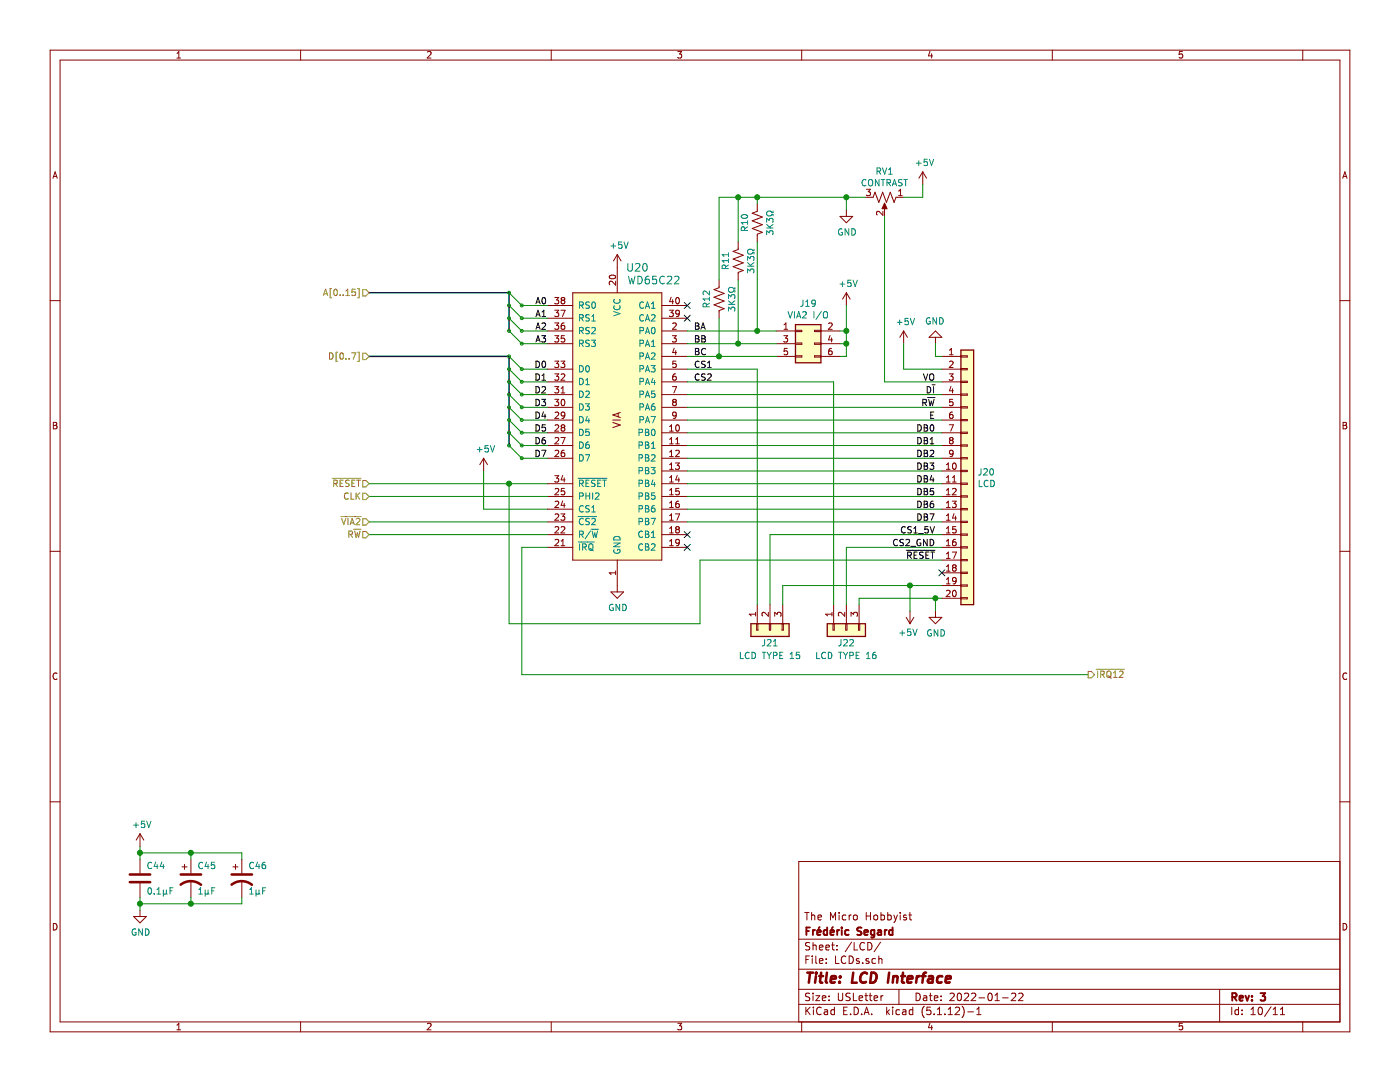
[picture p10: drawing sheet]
EESchema Schematic File Version 4
EELAYER 30 0
EELAYER END
$Descr USLetter 11000 8500
encoding utf-8
Sheet 10 11
Title "LCD Interface"
Date "2022-01-22"
Rev "3"
Comp "Frédéric Segard"
Comment1 "The Micro Hobbyist"
Comment2 ""
Comment3 ""
Comment4 ""
$EndDescr
Wire Wire Line
	7350 2800 7350 2700
$Comp
L power:GND #PWR0119
U 1 1
P 7350 2700
F 0 "#PWR0119" H 7350 2450 50  0001 C CNN
F 1 "GND" H 7355 2527 50  0000 C CNN
F 2 "" H 7350 2700 50  0001 C CNN
F 3 "" H 7350 2700 50  0001 C CNN
	1    7350 2700
	-1   0    0    1   
$EndComp
$Comp
L power:+5V #PWR0118
U 1 1
P 7100 2700
F 0 "#PWR0118" H 7100 2550 50  0001 C CNN
F 1 "+5V" H 7115 2873 50  0000 C CNN
F 2 "" H 7100 2700 50  0001 C CNN
F 3 "" H 7100 2700 50  0001 C CNN
	1    7100 2700
	1    0    0    -1  
$EndComp
Wire Wire Line
	7100 2700 7100 2900
Wire Wire Line
	7350 4700 7350 4800
$Comp
L power:GND #PWR0123
U 1 1
P 7350 4800
F 0 "#PWR0123" H 7350 4550 50  0001 C CNN
F 1 "GND" H 7355 4627 50  0000 C CNN
F 2 "" H 7350 4800 50  0001 C CNN
F 3 "" H 7350 4800 50  0001 C CNN
	1    7350 4800
	1    0    0    -1  
$EndComp
$Comp
L power:+5V #PWR0122
U 1 1
P 7150 4800
F 0 "#PWR0122" H 7150 4650 50  0001 C CNN
F 1 "+5V" H 7165 4973 50  0000 C CNN
F 2 "" H 7150 4800 50  0001 C CNN
F 3 "" H 7150 4800 50  0001 C CNN
	1    7150 4800
	-1   0    0    1   
$EndComp
Wire Wire Line
	7150 4800 7150 4600
Text Label 7350 3200 2    50   ~ 0
R~W
Text Label 7350 3300 2    50   ~ 0
E
Text Label 4300 2900 2    50   ~ 0
D0
Text Label 4300 3000 2    50   ~ 0
D1
Text Label 4300 3100 2    50   ~ 0
D2
Text Label 4300 3200 2    50   ~ 0
D3
Text Label 4300 3300 2    50   ~ 0
D4
Text Label 4300 3400 2    50   ~ 0
D5
Text Label 4300 3500 2    50   ~ 0
D6
Text Label 4300 3600 2    50   ~ 0
D7
$Comp
L Device:R_POT_US RV1
U 1 1
P 6950 1550
F 0 "RV1" V 6745 1550 50  0000 C CNN
F 1 "CONTRAST" V 6836 1550 50  0000 C CNN
F 2 "Potentiometer_THT:Potentiometer_Bourns_3296W_Vertical" H 6950 1550 50  0001 C CNN
F 3 "~" H 6950 1550 50  0001 C CNN
	1    6950 1550
	0    1    1    0   
$EndComp
$Comp
L power:+5V #PWR0114
U 1 1
P 7250 1450
F 0 "#PWR0114" H 7250 1300 50  0001 C CNN
F 1 "+5V" H 7265 1623 50  0000 C CNN
F 2 "" H 7250 1450 50  0001 C CNN
F 3 "" H 7250 1450 50  0001 C CNN
	1    7250 1450
	1    0    0    -1  
$EndComp
$Comp
L power:GND #PWR0115
U 1 1
P 6650 1650
F 0 "#PWR0115" H 6650 1400 50  0001 C CNN
F 1 "GND" H 6655 1477 50  0000 C CNN
F 2 "" H 6650 1650 50  0001 C CNN
F 3 "" H 6650 1650 50  0001 C CNN
	1    6650 1650
	1    0    0    -1  
$EndComp
Wire Wire Line
	6650 1650 6650 1550
Wire Wire Line
	6650 1550 6800 1550
Wire Wire Line
	7100 1550 7250 1550
Wire Wire Line
	7250 1550 7250 1450
$Comp
L power:GND #PWR?
U 1 1
P 1100 7150
AR Path="/623B2960" Ref="#PWR?"  Part="1" 
AR Path="/63D20D31/623B2960" Ref="#PWR?"  Part="1" 
AR Path="/62C3F3B9/623B2960" Ref="#PWR?"  Part="1" 
AR Path="/636AFA21/623B2960" Ref="#PWR?"  Part="1" 
AR Path="/623996BE/623B2960" Ref="#PWR0125"  Part="1" 
F 0 "#PWR0125" H 1100 6900 50  0001 C CNN
F 1 "GND" H 1105 6977 50  0000 C CNN
F 2 "" H 1100 7150 50  0001 C CNN
F 3 "" H 1100 7150 50  0001 C CNN
	1    1100 7150
	1    0    0    -1  
$EndComp
$Comp
L power:+5V #PWR?
U 1 1
P 1100 6650
AR Path="/623B2966" Ref="#PWR?"  Part="1" 
AR Path="/63D20D31/623B2966" Ref="#PWR?"  Part="1" 
AR Path="/62C3F3B9/623B2966" Ref="#PWR?"  Part="1" 
AR Path="/636AFA21/623B2966" Ref="#PWR?"  Part="1" 
AR Path="/623996BE/623B2966" Ref="#PWR0124"  Part="1" 
F 0 "#PWR0124" H 1100 6500 50  0001 C CNN
F 1 "+5V" H 1115 6823 50  0000 C CNN
F 2 "" H 1100 6650 50  0001 C CNN
F 3 "" H 1100 6650 50  0001 C CNN
	1    1100 6650
	1    0    0    -1  
$EndComp
Wire Wire Line
	1500 7050 1500 7100
Wire Wire Line
	1100 6650 1100 6700
Wire Wire Line
	1900 7050 1900 7100
Wire Wire Line
	1500 6700 1900 6700
Connection ~ 1500 6700
Wire Wire Line
	1500 6700 1500 6750
Wire Wire Line
	1900 6700 1900 6750
Wire Wire Line
	1500 7100 1900 7100
Connection ~ 1500 7100
Wire Wire Line
	1100 7100 1100 7150
Wire Wire Line
	4300 3800 4000 3800
Text HLabel 2900 3800 0    50   Input ~ 0
~RESET
Text HLabel 2900 4200 0    50   Input ~ 0
R~W
Text HLabel 2900 2300 0    50   Input ~ 0
A[0..15]
Text Label 7350 3100 2    50   ~ 0
D~I
Text HLabel 2900 2800 0    50   Input ~ 0
D[0..7]
Text Label 7350 3000 2    50   ~ 0
VO
Wire Wire Line
	2900 4200 4300 4200
$Comp
L power:GND #PWR0121
U 1 1
P 4850 4600
F 0 "#PWR0121" H 4850 4350 50  0001 C CNN
F 1 "GND" H 4855 4427 50  0000 C CNN
F 2 "" H 4850 4600 50  0001 C CNN
F 3 "" H 4850 4600 50  0001 C CNN
	1    4850 4600
	1    0    0    -1  
$EndComp
$Comp
L power:+5V #PWR0116
U 1 1
P 4850 2100
F 0 "#PWR0116" H 4850 1950 50  0001 C CNN
F 1 "+5V" H 4865 2273 50  0000 C CNN
F 2 "" H 4850 2100 50  0001 C CNN
F 3 "" H 4850 2100 50  0001 C CNN
	1    4850 2100
	1    0    0    -1  
$EndComp
Entry Wire Line
	4100 3600 4000 3500
Entry Wire Line
	4100 3500 4000 3400
Entry Wire Line
	4100 3400 4000 3300
Entry Wire Line
	4100 3300 4000 3200
Entry Wire Line
	4100 3200 4000 3100
Entry Wire Line
	4100 3100 4000 3000
Entry Wire Line
	4100 3000 4000 2900
Entry Wire Line
	4100 2900 4000 2800
Wire Wire Line
	4100 2900 4300 2900
Wire Wire Line
	4100 3000 4300 3000
Wire Wire Line
	4100 3100 4300 3100
Wire Wire Line
	4100 3200 4300 3200
Wire Wire Line
	4100 3300 4300 3300
Wire Wire Line
	4100 3400 4300 3400
Wire Wire Line
	4100 3500 4300 3500
Wire Wire Line
	4100 3600 4300 3600
Text Label 7350 3400 2    50   ~ 0
DB0
Text Label 7350 3500 2    50   ~ 0
DB1
Text Label 7350 3600 2    50   ~ 0
DB2
Text Label 7350 3700 2    50   ~ 0
DB3
Text Label 7350 3800 2    50   ~ 0
DB4
Text Label 7350 3900 2    50   ~ 0
DB5
Text Label 7350 4000 2    50   ~ 0
DB6
Text Label 7350 4100 2    50   ~ 0
DB7
$Comp
L Device:CP1 C45
U 1 1
P 1500 6900
F 0 "C45" H 1550 7000 50  0000 L CNN
F 1 "1µF" H 1550 6800 50  0000 L CNN
F 2 "Capacitor_THT:CP_Radial_D5.0mm_P2.50mm" H 1500 6900 50  0001 C CNN
F 3 "~" H 1500 6900 50  0001 C CNN
	1    1500 6900
	1    0    0    -1  
$EndComp
$Comp
L Device:CP1 C46
U 1 1
P 1900 6900
F 0 "C46" H 1950 7000 50  0000 L CNN
F 1 "1µF" H 1950 6800 50  0000 L CNN
F 2 "Capacitor_THT:CP_Radial_D5.0mm_P2.50mm" H 1900 6900 50  0001 C CNN
F 3 "~" H 1900 6900 50  0001 C CNN
	1    1900 6900
	1    0    0    -1  
$EndComp
$Comp
L 0_Fred's_Local_Library:WD65C22 U20
U 1 1
P 4850 3300
F 0 "U20" H 4600 4500 60  0000 L CNN
F 1 "WD65C22" H 4350 4400 60  0000 L CNN
F 2 "Package_DIP:DIP-40_W15.24mm_Socket" H 4450 3400 60  0001 C CNN
F 3 "https://www.westerndesigncenter.com/wdc/documentation/w65c22.pdf" H 4450 3400 60  0001 C CNN
	1    4850 3300
	-1   0    0    -1  
$EndComp
NoConn ~ 5400 4200
NoConn ~ 5400 4300
NoConn ~ 5400 2400
NoConn ~ 5400 2500
$Comp
L Device:C C?
U 1 1
P 1100 6900
AR Path="/61F482C3" Ref="C?"  Part="1" 
AR Path="/5F3EA81D/61F482C3" Ref="C?"  Part="1" 
AR Path="/60CF5668/61F482C3" Ref="C?"  Part="1" 
AR Path="/63885FFC/61F482C3" Ref="C?"  Part="1" 
AR Path="/61BE126B/61F482C3" Ref="C?"  Part="1" 
AR Path="/61D74077/61F482C3" Ref="C?"  Part="1" 
AR Path="/623467B9/61F482C3" Ref="C?"  Part="1" 
AR Path="/62716C39/61F482C3" Ref="C?"  Part="1" 
AR Path="/64B1B512/61F482C3" Ref="C?"  Part="1" 
AR Path="/623996BE/61F482C3" Ref="C44"  Part="1" 
F 0 "C44" H 1150 7000 50  0000 L CNN
F 1 "0.1µF" H 1150 6800 50  0000 L CNN
F 2 "Capacitor_THT:C_Disc_D3.0mm_W1.6mm_P2.50mm" H 1138 6750 50  0001 C CNN
F 3 "~" H 1100 6900 50  0001 C CNN
	1    1100 6900
	1    0    0    -1  
$EndComp
Wire Wire Line
	1100 6750 1100 6700
Wire Wire Line
	1100 6700 1500 6700
Wire Wire Line
	1100 7050 1100 7100
Wire Wire Line
	1100 7100 1500 7100
Connection ~ 1100 6700
Connection ~ 1100 7100
Wire Wire Line
	4300 2400 4100 2400
Wire Wire Line
	4300 2500 4100 2500
Wire Wire Line
	4300 2600 4100 2600
Wire Wire Line
	4300 2700 4100 2700
Text Label 4300 2400 2    50   ~ 0
A0
Text Label 4300 2500 2    50   ~ 0
A1
Text Label 4300 2600 2    50   ~ 0
A2
Text Label 4300 2700 2    50   ~ 0
A3
Entry Wire Line
	4100 2400 4000 2300
Entry Wire Line
	4100 2500 4000 2400
Entry Wire Line
	4100 2600 4000 2500
Entry Wire Line
	4100 2700 4000 2600
Wire Bus Line
	2900 2300 4000 2300
Wire Bus Line
	4000 2800 2900 2800
Wire Wire Line
	4300 3900 2900 3900
Wire Wire Line
	4300 4100 2900 4100
Wire Wire Line
	5500 4900 4000 4900
Wire Wire Line
	4000 4900 4000 3800
Connection ~ 4000 3800
Wire Wire Line
	4000 3800 2900 3800
Wire Wire Line
	4300 4300 4100 4300
Wire Wire Line
	4100 4300 4100 5300
Wire Wire Line
	4100 5300 8550 5300
Text HLabel 8550 5300 2    50   Output ~ 0
~IRQ12
Wire Wire Line
	4300 4000 3800 4000
Wire Wire Line
	3800 4000 3800 3700
$Comp
L power:+5V #PWR0120
U 1 1
P 3800 3700
F 0 "#PWR0120" H 3800 3550 50  0001 C CNN
F 1 "+5V" H 3815 3873 50  0000 C CNN
F 2 "" H 3800 3700 50  0001 C CNN
F 3 "" H 3800 3700 50  0001 C CNN
	1    3800 3700
	1    0    0    -1  
$EndComp
Text HLabel 2900 3900 0    50   Input ~ 0
CLK
Text HLabel 2900 4100 0    50   Input ~ 0
~VIA2
Wire Wire Line
	6950 3000 7400 3000
Wire Wire Line
	7400 4700 7350 4700
Wire Wire Line
	7400 2900 7100 2900
Wire Wire Line
	7400 4600 7150 4600
NoConn ~ 7400 4500
Wire Wire Line
	7400 2800 7350 2800
Wire Wire Line
	5500 4400 5500 4900
$Comp
L Connector_Generic:Conn_01x20 J20
U 1 1
P 7600 3700
F 0 "J20" H 7680 3692 50  0000 L CNN
F 1 "LCD" H 7680 3601 50  0000 L CNN
F 2 "Connector_PinHeader_2.54mm:PinHeader_1x20_P2.54mm_Vertical" H 7600 3700 50  0001 C CNN
F 3 "~" H 7600 3700 50  0001 C CNN
	1    7600 3700
	1    0    0    -1  
$EndComp
Text Label 7350 4400 2    50   ~ 0
~RESET
$Comp
L Connector_Generic:Conn_01x03 J21
U 1 1
P 6050 4950
F 0 "J21" V 6150 4950 50  0000 C CNN
F 1 "LCD TYPE 15" V 6250 4950 50  0000 C CNN
F 2 "Connector_PinHeader_2.54mm:PinHeader_1x03_P2.54mm_Vertical" H 6050 4950 50  0001 C CNN
F 3 "~" H 6050 4950 50  0001 C CNN
	1    6050 4950
	0    -1   1    0   
$EndComp
Wire Wire Line
	5400 3100 7400 3100
Wire Wire Line
	5400 3200 7400 3200
Wire Wire Line
	5400 3300 7400 3300
Wire Wire Line
	5400 3400 7400 3400
Wire Wire Line
	5400 3500 7400 3500
Wire Wire Line
	5400 3600 7400 3600
Wire Wire Line
	5400 3700 7400 3700
Wire Wire Line
	5400 3800 7400 3800
Wire Wire Line
	5400 3900 7400 3900
Wire Wire Line
	5400 4000 7400 4000
Wire Wire Line
	5400 4100 7400 4100
Wire Wire Line
	5500 4400 7400 4400
$Comp
L Connector_Generic:Conn_01x03 J22
U 1 1
P 6650 4950
F 0 "J22" V 6750 4950 50  0000 C CNN
F 1 "LCD TYPE 16" V 6850 4950 50  0000 C CNN
F 2 "Connector_PinHeader_2.54mm:PinHeader_1x03_P2.54mm_Vertical" H 6650 4950 50  0001 C CNN
F 3 "~" H 6650 4950 50  0001 C CNN
	1    6650 4950
	0    -1   1    0   
$EndComp
Wire Wire Line
	6650 4750 6650 4300
Wire Wire Line
	6650 4300 7400 4300
Wire Wire Line
	6050 4750 6050 4200
Wire Wire Line
	6050 4200 7400 4200
Wire Wire Line
	5950 4750 5950 2900
Wire Wire Line
	5950 2900 5400 2900
Wire Wire Line
	6550 4750 6550 3000
Wire Wire Line
	6550 3000 5400 3000
Wire Wire Line
	6750 4750 6750 4700
Wire Wire Line
	6750 4700 7350 4700
Connection ~ 7350 4700
Wire Wire Line
	6150 4750 6150 4600
Wire Wire Line
	6150 4600 7150 4600
Connection ~ 7150 4600
Text Label 7350 4200 2    50   ~ 0
CS1_5V
Text Label 7350 4300 2    50   ~ 0
CS2_GND
Text Label 5450 2900 0    50   ~ 0
CS1
Text Label 5450 3000 0    50   ~ 0
CS2
$Comp
L Connector_Generic:Conn_02x03_Odd_Even J19
U 1 1
P 6300 2700
F 0 "J19" H 6350 3017 50  0000 C CNN
F 1 "VIA2 I/O" H 6350 2926 50  0000 C CNN
F 2 "Connector_PinHeader_2.54mm:PinHeader_2x03_P2.54mm_Vertical" H 6300 2700 50  0001 C CNN
F 3 "~" H 6300 2700 50  0001 C CNN
	1    6300 2700
	1    0    0    -1  
$EndComp
Wire Wire Line
	5400 2700 5800 2700
Wire Wire Line
	6600 2600 6650 2600
Wire Wire Line
	6650 2600 6650 2700
Wire Wire Line
	6600 2800 6650 2800
Wire Wire Line
	6600 2700 6650 2700
Connection ~ 6650 2700
Wire Wire Line
	6650 2700 6650 2800
$Comp
L Device:R_US R?
U 1 1
P 5650 2350
AR Path="/61F820AF" Ref="R?"  Part="1" 
AR Path="/62C3F3B9/61F820AF" Ref="R?"  Part="1" 
AR Path="/61D84C49/61F820AF" Ref="R?"  Part="1" 
AR Path="/64B1B512/61F820AF" Ref="R?"  Part="1" 
AR Path="/623996BE/61F820AF" Ref="R12"  Part="1" 
F 0 "R12" V 5550 2350 50  0000 C CNN
F 1 "3K3Ω" V 5750 2350 50  0000 C CNN
F 2 "Resistor_THT:R_Axial_DIN0207_L6.3mm_D2.5mm_P10.16mm_Horizontal" V 5690 2340 50  0001 C CNN
F 3 "~" H 5650 2350 50  0001 C CNN
	1    5650 2350
	1    0    0    1   
$EndComp
$Comp
L Device:R_US R?
U 1 1
P 5800 2050
AR Path="/61F87384" Ref="R?"  Part="1" 
AR Path="/62C3F3B9/61F87384" Ref="R?"  Part="1" 
AR Path="/61D84C49/61F87384" Ref="R?"  Part="1" 
AR Path="/64B1B512/61F87384" Ref="R?"  Part="1" 
AR Path="/623996BE/61F87384" Ref="R11"  Part="1" 
F 0 "R11" V 5700 2050 50  0000 C CNN
F 1 "3K3Ω" V 5900 2050 50  0000 C CNN
F 2 "Resistor_THT:R_Axial_DIN0207_L6.3mm_D2.5mm_P10.16mm_Horizontal" V 5840 2040 50  0001 C CNN
F 3 "~" H 5800 2050 50  0001 C CNN
	1    5800 2050
	1    0    0    1   
$EndComp
$Comp
L Device:R_US R?
U 1 1
P 5950 1750
AR Path="/61F87ECF" Ref="R?"  Part="1" 
AR Path="/62C3F3B9/61F87ECF" Ref="R?"  Part="1" 
AR Path="/61D84C49/61F87ECF" Ref="R?"  Part="1" 
AR Path="/64B1B512/61F87ECF" Ref="R?"  Part="1" 
AR Path="/623996BE/61F87ECF" Ref="R10"  Part="1" 
F 0 "R10" V 5850 1750 50  0000 C CNN
F 1 "3K3Ω" V 6050 1750 50  0000 C CNN
F 2 "Resistor_THT:R_Axial_DIN0207_L6.3mm_D2.5mm_P10.16mm_Horizontal" V 5990 1740 50  0001 C CNN
F 3 "~" H 5950 1750 50  0001 C CNN
	1    5950 1750
	1    0    0    1   
$EndComp
Wire Wire Line
	5950 1900 5950 2600
Connection ~ 5950 2600
Wire Wire Line
	5950 2600 6100 2600
Wire Wire Line
	5650 2200 5650 1550
Wire Wire Line
	5650 1550 5800 1550
Wire Wire Line
	5950 1550 5950 1600
Wire Wire Line
	5800 1900 5800 1550
Connection ~ 5800 1550
Wire Wire Line
	5800 1550 5950 1550
Wire Wire Line
	5950 1550 6650 1550
Connection ~ 5950 1550
Connection ~ 6650 1550
Wire Wire Line
	6650 2600 6650 2400
Connection ~ 6650 2600
$Comp
L power:+5V #PWR0117
U 1 1
P 6650 2400
F 0 "#PWR0117" H 6650 2250 50  0001 C CNN
F 1 "+5V" H 6665 2573 50  0000 C CNN
F 2 "" H 6650 2400 50  0001 C CNN
F 3 "" H 6650 2400 50  0001 C CNN
	1    6650 2400
	1    0    0    -1  
$EndComp
Wire Wire Line
	6950 1700 6950 3000
Wire Wire Line
	5400 2600 5950 2600
Wire Wire Line
	5800 2200 5800 2700
Connection ~ 5800 2700
Wire Wire Line
	5800 2700 6100 2700
Wire Wire Line
	5650 2500 5650 2800
Wire Wire Line
	5400 2800 5650 2800
Connection ~ 5650 2800
Wire Wire Line
	5650 2800 6100 2800
Text Label 5450 2600 0    50   ~ 0
BA
Text Label 5450 2700 0    50   ~ 0
BB
Text Label 5450 2800 0    50   ~ 0
BC
Wire Bus Line
	4000 2300 4000 2600
Wire Bus Line
	4000 2800 4000 3500
$EndSCHEMATC
